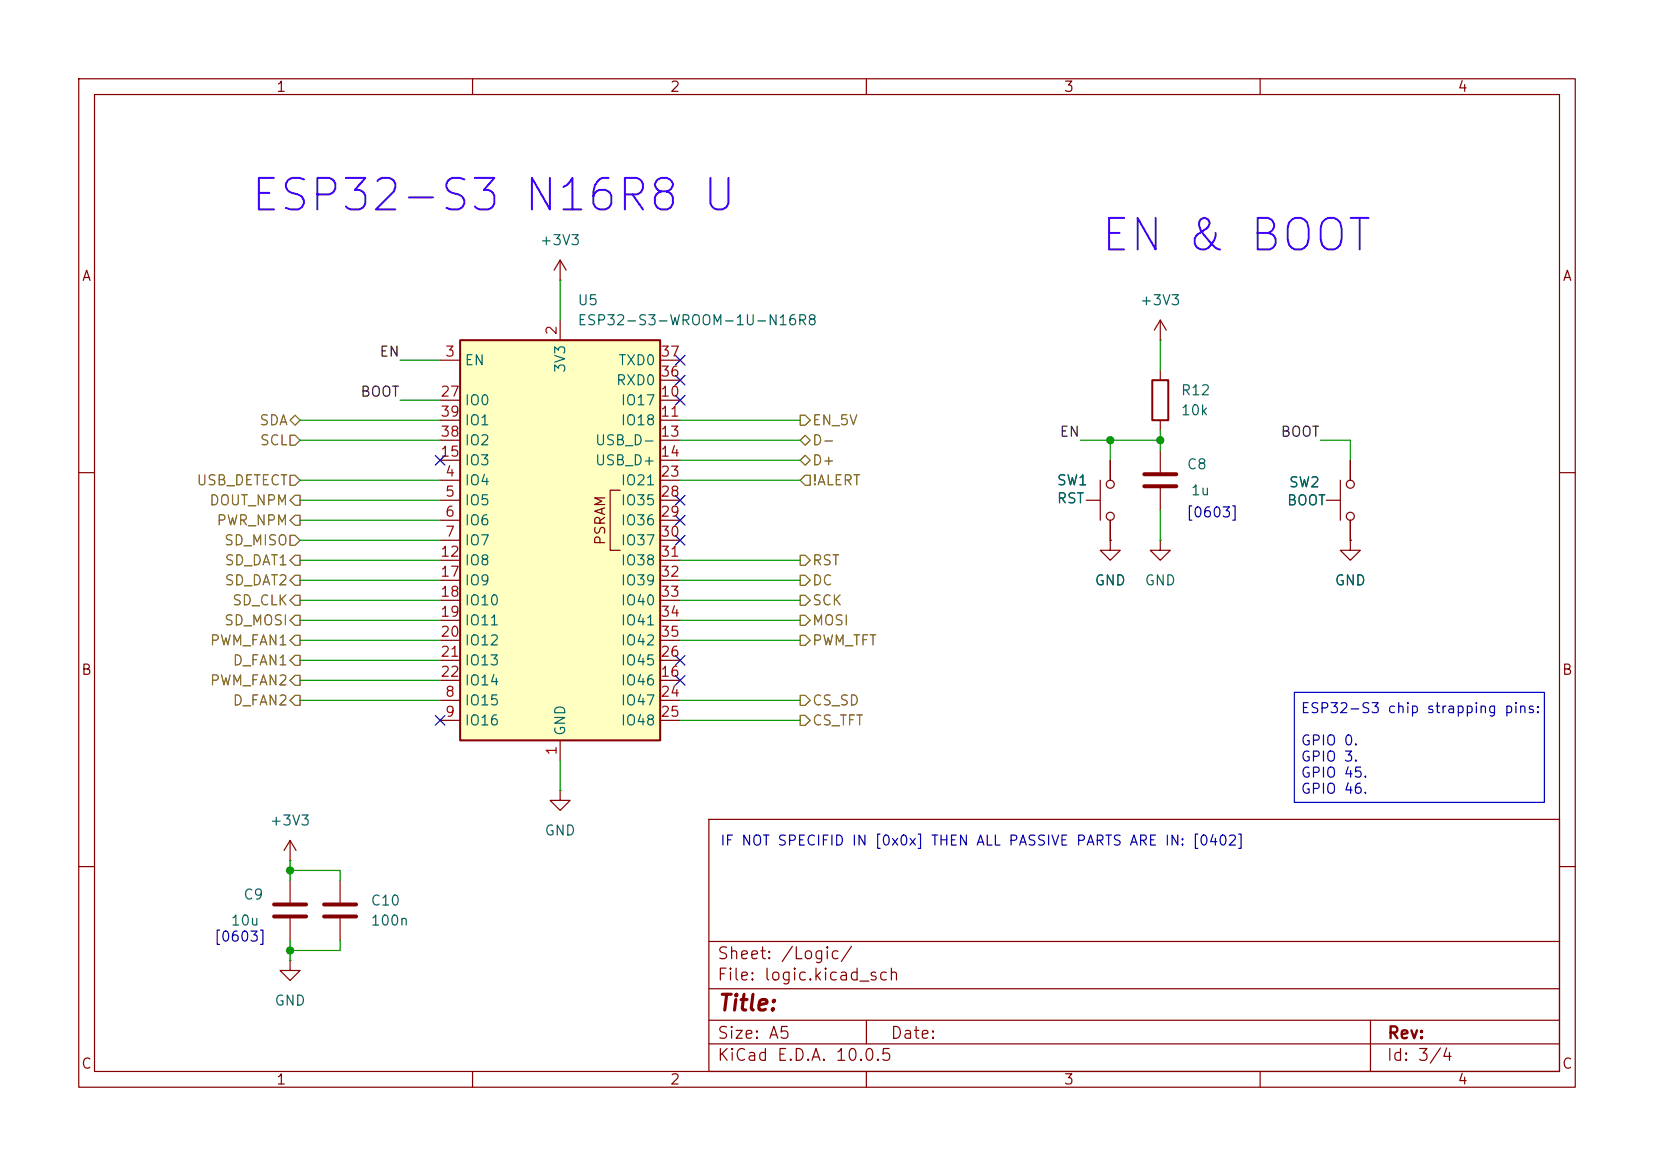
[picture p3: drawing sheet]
<svg xmlns="http://www.w3.org/2000/svg" width="210mm" height="148mm" viewBox="0 0 210 148" stroke-linecap="round" stroke-linejoin="round" font-family="sans-serif">
<g fill="none" stroke="#840000" stroke-width=".15">
<path d="M10 10h190v128h-190zM12 12h186v124h-186zM60 10v2M110 10v2M160 10v2M71.1 35.6h.1M71.1 33l-.7 1.3M71.1 33l.8 1.3M71.1 33v2.6M141 58.4v2.6M147.3 43.2h.1M147.3 40.6l-.7 1.3"/>
<path d="M147.3 40.6l.8 1.3M147.3 40.6v2.6M147.3 47v1.3M147.3 53.3v1.3M147.3 57.2v2.7M171.4 58.4v2.6M10 60h2M137.9 63.5h1.8M139.7 61v5M141 68.6v1.3h1.2l-1.2 1.2-1.3-1.2h1.3M141 68.6h.1M141 66v2.6"/>
<path d="M147.3 68.6v1.3h1.3l-1.3 1.2-1.3-1.2h1.3M147.3 68.6h.1M147.3 62v2.8M168.4 63.5h1.8M170.2 61v5M171.4 68.6v1.3h1.3l-1.3 1.2-1.2-1.2h1.2M171.4 68.6h.1M171.4 66v2.6M198 60h2M10 110h2M36.8 109.2h.1M36.8 106.7l-.7 1.3"/>
<path d="M36.8 106.7l.8 1.3M36.8 106.7v2.5M36.8 111.8v2.8M36.8 116.6v2.8M43.2 111.8v2.8M43.2 116.6v2.8M90 104h108v32h-108zM90 119.5h108M198 110h2M36.8 121.9v1.3h1.3l-1.3 1.3-1.2-1.3h1.2M36.8 121.9h.1M60 136v2"/>
<path d="M90 132.5h108M90 129.5h108M90 125.5h108M110 136v2M110 129.5v3M160 136v2M174 129.5v6.5"/>
<circle cx="141" cy="61.5" r=".51"/>
<circle cx="141" cy="65.5" r=".51"/>
<circle cx="171.5" cy="61.5" r=".51"/>
<circle cx="171.5" cy="65.5" r=".51"/>
</g>
<path d="M145.3 60.2h4.1M145.3 61.7h4.1M34.8 114.8h4.1M34.8 116.3h4.1M41.1 114.8h4.1M41.1 116.3h4.1" fill="none" stroke="#840000" stroke-width=".51"/>
<path d="M146.3 48.3h2v5h-2z" fill="none" stroke="#840000" stroke-width=".25"/>
<path d="M58.4 43.2h25.4v50.8h-25.4z" fill="#ffffc2"/>
<path d="M58.4 43.2h25.4v50.8h-25.4z" fill="none" stroke="#840000" stroke-width=".25"/>
<g fill="none" stroke="#840000" stroke-width=".15">
<path d="M55.9 45.7h2.5M55.9 50.8h2.5M55.9 53.3h2.5M55.9 55.9h2.5M55.9 58.4h2.5M71.1 40.6v2.6M83.8 45.7h2.6M83.8 50.8h2.6M83.8 53.3h2.6M83.8 55.9h2.6M83.8 58.4h2.6M83.8 48.3h2.6"/>
<path d="M141 58.4v2.6M171.4 58.4v2.6M55.9 61h2.5M55.9 63.5h2.5M55.9 66h2.5M55.9 68.6h2.5M55.9 71.1h2.5M55.9 73.7h2.5M55.9 76.2h2.5M55.9 78.7h2.5M78.7 62.2h-1.2v7.7h1.2M83.8 61h2.6"/>
<path d="M83.8 63.5h2.6M83.8 66h2.6M83.8 68.6h2.6M83.8 71.1h2.6M83.8 73.7h2.6M83.8 76.2h2.6M83.8 78.7h2.6M141 68.6h.1M141 66v2.6M171.4 68.6h.1M171.4 66v2.6M55.9 88.9h2.5"/>
<path d="M55.9 91.4h2.5M55.9 86.4h2.5M55.9 81.3h2.5M55.9 83.8h2.5M71.1 94v2.5M83.8 88.9h2.6M83.8 91.4h2.6M83.8 86.4h2.6M83.8 81.3h2.6M83.8 83.8h2.6M71.1 100.3v1.3h1.3l-1.3 1.3-1.3-1.3h1.3M71.1 100.3h.1"/>
</g>
<g fill="none" stroke="#725600" stroke-width=".15">
<path d="M36.8 53.3l.7-.6 .6 .6-.6 .7zM36.8 55.2h.7l.6 .7-.6 .6h-.7zM101.6 55.9l.6-.7 .7 .7-.7 .6zM101.6 58.4l.6-.6 .7 .6-.7 .7zM101.6 52.7h.6l.7 .6-.7 .7h-.6zM36.8 67.9h.7l.6 .7-.6 .6h-.7zM36.8 73.7l.7-.7h.6v1.3h-.6zM36.8 60.3h.7l.6 .7-.6 .6h-.7zM36.8 71.1l.7-.6h.6v1.3h-.6zM37.5 78.1h.6v1.3h-.6l-.7-.7zM37.5 65.4h.6v1.3h-.6l-.7-.7zM37.5 62.9h.6v1.2h-.6l-.7-.6z"/>
<path d="M37.5 75.6h.6v1.2h-.6l-.7-.6zM101.6 78.1h.6l.7 .6-.7 .7h-.6zM101.6 70.5h.6l.7 .6-.7 .7h-.6zM101.6 73h.6l.7 .7-.7 .6h-.6zM101.6 61l.6-.7h.7v1.3h-.7zM101.6 75.6h.6l.7 .6-.7 .6h-.6zM37.5 88.3h.6v1.2h-.6l-.7-.6zM37.5 80.6h.6v1.3h-.6l-.7-.6zM37.5 83.2h.6v1.3h-.6l-.7-.7zM37.5 85.7h.6v1.3h-.6l-.7-.6zM101.6 88.3h.6l.7 .6-.7 .6h-.6zM101.6 80.6h.6l.7 .7-.7 .6h-.6z"/>
<path d="M101.6 90.8h.6l.7 .6-.7 .7h-.6z"/>
</g>
<g fill="none" stroke="#009600" stroke-width=".15">
<path d="M71.1 35.6v5M38.1 55.9h17.8M38.1 53.3h17.8M50.8 50.8h5.1M50.8 45.7h5.1M86.4 55.9h15.2M86.4 53.3h15.2M86.4 58.4h15.2M137.2 55.9h10.1M141 55.9v2.5M147.3 43.2v3.8M147.3 54.6v2.6"/>
<path d="M167.6 55.9h3.8v2.5M38.1 78.7h17.8M38.1 73.7h17.8M38.1 76.2h17.8M38.1 71.1h17.8M38.1 68.6h17.8M38.1 61h17.8M38.1 63.5h17.8M38.1 66h17.8M86.4 78.7h15.2M86.4 73.7h15.2M86.4 76.2h15.2"/>
<path d="M86.4 71.1h15.2M86.4 61h15.2M147.3 64.8v3.8M38.1 88.9h17.8M38.1 81.3h17.8M38.1 86.4h17.8M38.1 83.8h17.8M71.1 96.5v3.8M86.4 91.4h15.2M86.4 88.9h15.2M86.4 81.3h15.2M36.8 109.2v2.6"/>
<path d="M36.8 119.4v2.5M36.8 110.5h6.4v1.3M43.2 119.4v1.3h-6.4"/>
</g>
<g fill="none" stroke="#000084" stroke-width=".15">
<path d="M55.3 57.8l1.2 1.2M56.5 57.8l-1.2 1.2M85.8 45.1l1.2 1.2M85.8 47.7l1.2 1.2M85.8 50.2l1.2 1.2M87 45.1l-1.2 1.2M87 47.7l-1.2 1.2M87 50.2l-1.2 1.2M85.8 68l1.2 1.2M85.8 65.4l1.2 1.2M85.8 62.9l1.2 1.2M87 68l-1.2 1.2"/>
<path d="M87 65.4l-1.2 1.2M87 62.9l-1.2 1.2M55.3 90.8l1.2 1.2M56.5 90.8l-1.2 1.2M85.8 85.8l1.2 1.2M85.8 83.2l1.2 1.2M87 85.8l-1.2 1.2M87 83.2l-1.2 1.2"/>
</g>
<path d="M164.3 87.9h31.8v14h-31.8z" fill="none" stroke="#0000c2" stroke-width=".15"/>
<g fill="#009600" stroke="#009600" stroke-width=".13">
<circle cx="147.3" cy="55.9" r=".46"/>
<circle cx="141" cy="55.9" r=".46"/>
<circle cx="36.8" cy="120.7" r=".46"/>
<circle cx="36.8" cy="110.5" r=".46"/>
</g>
<g font-size="4" fill="#4000ff">
<text x="31.5" y="27.8">ESP32-S3 N16R8 U</text>
<text x="139.5" y="32.9">EN &amp; BOOT</text>
</g>
<text font-size="2" fill="#840000" x="91" y="128.8">Title:</text>
<g font-size="1.5" fill="#840000">
<text x="91" y="124.8">File: logic.kicad_sch</text>
<text x="91" y="122.1">Sheet: /Logic/</text>
<text x="91" y="135">KiCad E.D.A. 10.0.5</text>
<text x="91" y="132.2">Size: A5</text>
<text x="113" y="132.2">Date:</text>
<text x="176" y="135">Id: 3/4</text>
<text x="176.1" y="132.2">Rev:</text>
</g>
<g font-size="1.3" fill="#840000">
<text x="35" y="12">1</text>
<text x="85" y="12">2</text>
<text x="135" y="12">3</text>
<text x="185" y="12">4</text>
<text x="10.3" y="36">A</text>
<text x="198.3" y="36">A</text>
<text x="77.2" y="69.3" transform="rotate(-90 77.2 69.3)">PSRAM</text>
<text x="10.2" y="86">B</text>
<text x="198.2" y="86">B</text>
<text x="10.2" y="136">C</text>
<text x="35" y="138">1</text>
<text x="85" y="138">2</text>
<text x="135" y="138">3</text>
<text x="185" y="138">4</text>
<text x="198.2" y="136">C</text>
</g>
<g font-size="1.3" fill="#006464">
<text x="68.5" y="31.4">+3V3</text>
<text x="73.2" y="39.1">U5</text>
<text x="73.2" y="41.6">ESP32-S3-WROOM-1U-N16R8</text>
<text x="144.7" y="39.1">+3V3</text>
<text x="58.9" y="46.7">EN</text>
<text x="72.1" y="47.4" transform="rotate(-90 72.1 47.4)">3V3</text>
<text x="78.4" y="46.7">TXD0</text>
<text x="58.9" y="51.8">IO0</text>
<text x="78.1" y="49.2">RXD0</text>
<text x="78.7" y="51.8">IO17</text>
<text x="149.8" y="50.5">R12</text>
<text x="149.8" y="53">10k</text>
<text x="58.9" y="59.4">IO3</text>
<text x="58.9" y="56.8">IO2</text>
<text x="58.9" y="54.3">IO1</text>
<text x="75.5" y="56.8">USB_D-</text>
<text x="75.5" y="59.4">USB_D+</text>
<text x="78.7" y="54.3">IO18</text>
<text x="150.6" y="59.9">C8</text>
<text x="58.9" y="61.9">IO4</text>
<text x="58.9" y="64.5">IO5</text>
<text x="78.7" y="61.9">IO21</text>
<text x="78.7" y="64.5">IO35</text>
<text x="134.1" y="61.9">SW1</text>
<text x="134.1" y="64.2">RST</text>
<text x="151.1" y="63.2">1u</text>
<text x="163.3" y="64.5">BOOT</text>
<text x="163.6" y="62.2">SW2</text>
<text x="58.9" y="67">IO6</text>
<text x="58.9" y="69.5">IO7</text>
<text x="78.7" y="67">IO36</text>
<text x="78.7" y="69.5">IO37</text>
<text x="58.9" y="72.1">IO8</text>
<text x="58.9" y="74.6">IO9</text>
<text x="58.9" y="77.2">IO10</text>
<text x="78.7" y="72.1">IO38</text>
<text x="78.7" y="74.6">IO39</text>
<text x="78.7" y="77.2">IO40</text>
<text x="138.9" y="74.6">GND</text>
<text x="145.3" y="74.6">GND</text>
<text x="169.4" y="74.6">GND</text>
<text x="58.9" y="79.7">IO11</text>
<text x="58.9" y="82.2">IO12</text>
<text x="78.7" y="79.7">IO41</text>
<text x="78.7" y="82.2">IO42</text>
<text x="58.9" y="89.9">IO15</text>
<text x="58.9" y="84.8">IO13</text>
<text x="58.9" y="87.3">IO14</text>
<text x="78.7" y="87.3">IO46</text>
<text x="78.7" y="89.9">IO47</text>
<text x="78.7" y="84.8">IO45</text>
<text x="58.9" y="92.4">IO16</text>
<text x="72.1" y="93.5" transform="rotate(-90 72.1 93.5)">GND</text>
<text x="78.7" y="92.4">IO48</text>
<text x="34.2" y="105.1">+3V3</text>
<text x="69.1" y="106.4">GND</text>
<text x="29.2" y="117.8">10u</text>
<text x="30.8" y="114.5">C9</text>
<text x="47" y="115.3">C10</text>
<text x="47" y="117.8">100n</text>
<text x="34.8" y="128">GND</text>
</g>
<g font-size="1.3" fill="#0f0f0f">
<text x="48.1" y="45.6">EN</text>
<text x="45.7" y="50.7">BOOT</text>
<text x="134.5" y="55.8">EN</text>
<text x="162.5" y="55.8">BOOT</text>
</g>
<g font-size="1.3" fill="#a90000">
<text x="56.4" y="45.6">3</text>
<text x="71" y="42.6" transform="rotate(-90 71 42.6)">2</text>
<text x="83.8" y="45.6">37</text>
<text x="55.8" y="50.7">27</text>
<text x="55.8" y="53.2">39</text>
<text x="83.8" y="50.7">10</text>
<text x="83.8" y="53.2">11</text>
<text x="83.8" y="48.1">36</text>
<text x="55.8" y="58.3">15</text>
<text x="55.8" y="55.7">38</text>
<text x="83.8" y="55.7">13</text>
<text x="83.8" y="58.3">14</text>
<text x="56.4" y="60.8">4</text>
<text x="56.4" y="63.4">5</text>
<text x="56.4" y="65.9">6</text>
<text x="83.8" y="60.8">23</text>
<text x="83.8" y="63.4">28</text>
<text x="83.8" y="65.9">29</text>
<text x="55.8" y="71">12</text>
<text x="56.4" y="68.4">7</text>
<text x="83.8" y="68.4">30</text>
<text x="83.8" y="71">31</text>
<text x="55.8" y="73.5">17</text>
<text x="55.8" y="76.1">18</text>
<text x="83.8" y="73.5">32</text>
<text x="83.8" y="76.1">33</text>
<text x="55.8" y="78.6">19</text>
<text x="55.8" y="81.1">20</text>
<text x="55.8" y="83.7">21</text>
<text x="83.8" y="83.7">26</text>
<text x="83.8" y="78.6">34</text>
<text x="83.8" y="81.1">35</text>
<text x="55.8" y="86.2">22</text>
<text x="56.4" y="88.8">8</text>
<text x="83.8" y="86.2">16</text>
<text x="83.8" y="88.8">24</text>
<text x="56.4" y="91.3">9</text>
<text x="71" y="96" transform="rotate(-90 71 96)">1</text>
<text x="83.8" y="91.3">25</text>
</g>
<g font-size="1.3" fill="#725600">
<text x="32.8" y="54.3">SDA</text>
<text x="32.9" y="56.8">SCL</text>
<text x="103" y="56.8">D-</text>
<text x="103" y="59.4">D+</text>
<text x="103" y="54.3">EN_5V</text>
<text x="24.9" y="61.9">USB_DETECT</text>
<text x="26.5" y="64.5">DOUT_NPM</text>
<text x="103" y="61.9">!ALERT</text>
<text x="27.4" y="67">PWR_NPM</text>
<text x="28.4" y="69.5">SD_MISO</text>
<text x="28.4" y="74.6">SD_DAT2</text>
<text x="28.4" y="72.1">SD_DAT1</text>
<text x="29.4" y="77.2">SD_CLK</text>
<text x="103" y="72.1">RST</text>
<text x="103" y="74.6">DC</text>
<text x="103" y="77.2">SCK</text>
<text x="26.6" y="82.2">PWM_FAN1</text>
<text x="28.4" y="79.7">SD_MOSI</text>
<text x="103" y="82.2">PWM_TFT</text>
<text x="103" y="79.7">MOSI</text>
<text x="26.6" y="87.3">PWM_FAN2</text>
<text x="29.5" y="89.9">D_FAN2</text>
<text x="29.5" y="84.8">D_FAN1</text>
<text x="103" y="89.9">CS_SD</text>
<text x="103" y="92.4">CS_TFT</text>
</g>
<g font-size="1.3" fill="#0000c2">
<text x="150.5" y="66">[0603]</text>
<text x="165.1" y="90.9">ESP32-S3 chip strapping pins:</text>
<text x="165.1" y="94.9">GPIO 0.</text>
<text x="165.1" y="97">GPIO 3.</text>
<text x="165.1" y="99">GPIO 45.</text>
<text x="165.1" y="101.1">GPIO 46.</text>
<text x="91.4" y="107.6">IF NOT SPECIFID IN [0x0x] THEN ALL PASSIVE PARTS ARE IN: [0402]</text>
<text x="27.1" y="119.8">[0603]</text>
</g>
</svg>
